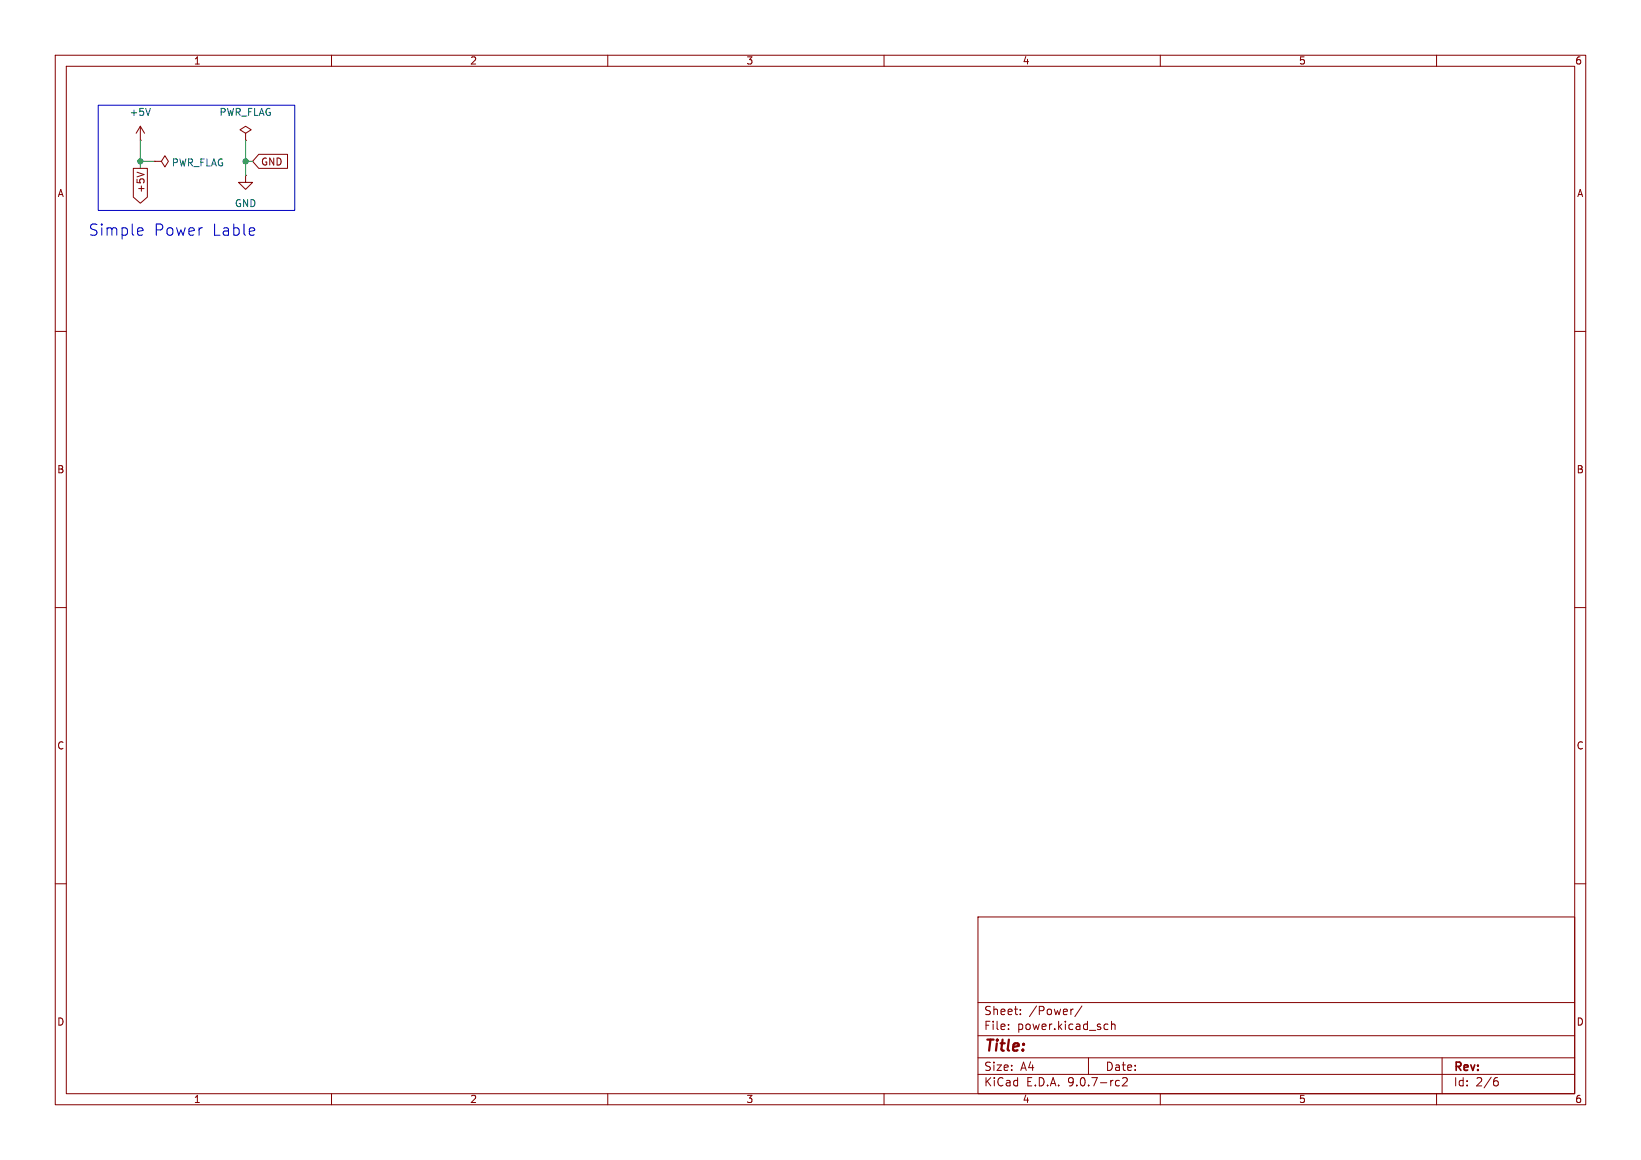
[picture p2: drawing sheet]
<svg xmlns="http://www.w3.org/2000/svg" width="297mm" height="210mm" viewBox="0 0 297 210" stroke-linecap="round" stroke-linejoin="round" font-family="sans-serif">
<g fill="none" stroke="#840000" stroke-width=".18">
<path d="M10 10h277v190h-277zM12 12h273v186h-273zM60 10v2M110 10v2M160 10v2M210 10v2M260 10v2M24.1 30.5h2.6v5.2l-1.3 1.1-1.3-1.1zM24.8 31.2l1.3 .4M25.4 25.4h.1M25.4 22.9l-.8 1.2M25.4 22.9l.8 1.2"/>
<path d="M25.4 22.9v2.5M27.9 29.2h1.3l.6-1 .7 1-.7 1-.6-1M27.9 29.2h.1M44.4 31.8v1.2h1.3l-1.3 1.3-1.2-1.3h1.2M44.4 31.8h.1M44.4 24.1l1.1-.6-1.1-.6-1 .6 1 .6v1.3M44.4 25.4h.1M46.8 27.9h5.2v2.6h-5.2l-1.1-1.3zM10 60h2M285 60h2M10 110h2M285 110h2"/>
<path d="M10 160h2M177 166h108v32h-108zM285 160h2M60 198v2M110 198v2M160 198v2M177 194.5h108M177 191.5h108M177 187.5h108M177 181.5h108M182.5 186.3v.1M182.5 185.5v.1"/>
<path d="M184.7 183.6v.1M184.7 182.8v.1M194.2 182.7l-.2 .1M195.8 182.1l-1.3 2M197 191.5v3M200.1 185.4l.4 .1M200.5 186.3l-.4 .1M201.2 185.5l.2-.1 .3 .1 .1 .9M201.2 184.9v1.5M202.2 195.6l.4 .1M202.6 196.5l-.4 .1M203.2 195.2l.5-.1 .3 .1v.3l-.9 1.1h.9"/>
<path d="M210 198v2M260 198v2M261 191.5v6.5M270.6 195.7h.4l.2 .3-.1 .5-.5 .1M271 195.1l-.4 .1"/>
</g>
<path d="M27.2 19.6l-.4 1.3" fill="none" stroke="#006464" stroke-width=".18"/>
<path d="M25.4 25.4v5.1M25.4 29.2h2.5M44.4 29.2h1.3M44.4 25.4v6.4" fill="none" stroke="#009600" stroke-width=".18"/>
<path d="M17.8 19.1h35.5v19h-35.5zM25.2 41.2l.6 .1 .1 .4-1 .2M25.8 42.5l-.6 .1" fill="none" stroke="#0000c2" stroke-width=".18"/>
<g fill="#009600" stroke="#009600" stroke-width=".18">
<circle cx="25.4" cy="29.2" r=".46"/>
<circle cx="44.4" cy="29.2" r=".46"/>
</g>
<g font-size="2.8" fill="#0000c2">
<text x="16" y="42.9">Simple</text>
<text x="27.8" y="42.9">Power</text>
<text x="38.4" y="42.9">Lable</text>
</g>
<text font-size="2.8" fill="#840000" x="178" y="190.9">Title:</text>
<g font-size="2.1" fill="#840000">
<text x="178" y="184">Sheet:</text>
<text x="186.2" y="184">/Power/</text>
<text x="178" y="186.7">File:</text>
<text x="184.1" y="186.7">power.kicad_sch</text>
<text x="178" y="196.9">KiCad</text>
<text x="178" y="194.1">Size:</text>
<text x="184.7" y="194.1">A4</text>
<text x="185.7" y="196.9">E.D.A.</text>
<text x="193.3" y="196.9">9.0.7-rc2</text>
<text x="200" y="194.1">Date:</text>
<text x="263" y="194.3">Rev:</text>
<text x="263" y="196.9">Id:</text>
<text x="267.1" y="196.9">2/6</text>
</g>
<g font-size="1.8" fill="#840000">
<text x="35" y="11.9">1</text>
<text x="85" y="11.9">2</text>
<text x="135" y="11.9">3</text>
<text x="185" y="11.9">4</text>
<text x="235" y="11.9">5</text>
<text x="285" y="11.9">6</text>
<text x="10.3" y="35.9">A</text>
<text x="26.4" y="35" transform="rotate(-90 26.4 35)">+5V</text>
<text x="47.1" y="30.2">GND</text>
<text x="285.3" y="35.9">A</text>
<text x="10.3" y="85.9">B</text>
<text x="285.3" y="85.9">B</text>
<text x="10.3" y="135.9">C</text>
<text x="285.3" y="135.9">C</text>
<text x="10.3" y="185.9">D</text>
<text x="285.3" y="185.9">D</text>
<text x="35" y="199.9">1</text>
<text x="85" y="199.9">2</text>
<text x="135" y="199.9">3</text>
<text x="185" y="199.9">4</text>
<text x="235" y="199.9">5</text>
<text x="285" y="199.9">6</text>
</g>
<g font-size="1.8" fill="#006464">
<text x="23.4" y="21.2">+5V</text>
<text x="39.6" y="21.2">PWR_FLAG</text>
<text x="31" y="30.3">PWR_FLAG</text>
<text x="42.4" y="37.7">GND</text>
</g>
</svg>
